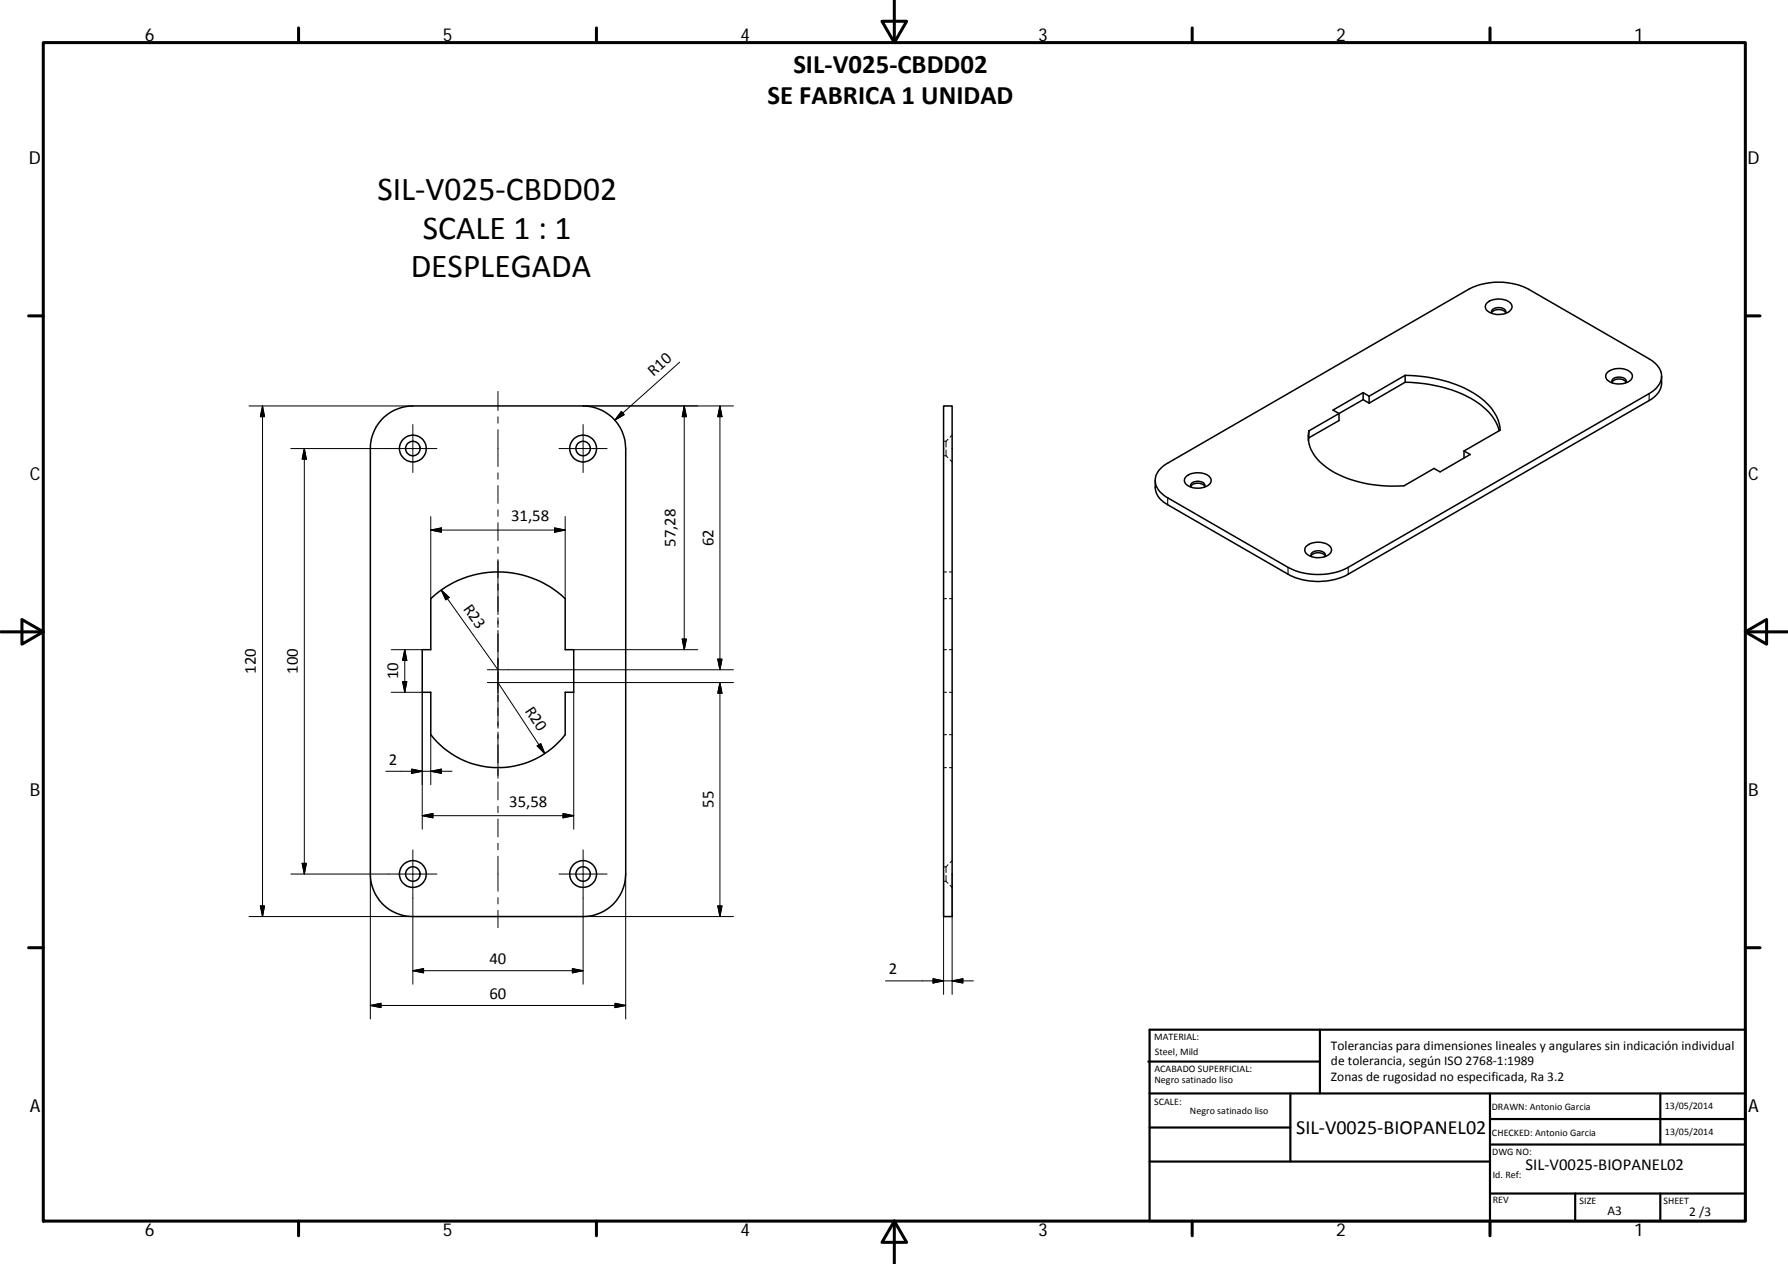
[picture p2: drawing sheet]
<svg xmlns="http://www.w3.org/2000/svg" width="420mm" height="297mm" viewBox="0 0 420 297" stroke-linecap="round" stroke-linejoin="round" font-family="sans-serif">
<g fill="none" stroke="#000" stroke-width=".36">
<path d="M349.4 71.2a4.3 4.3 0 0 1 5.8 .3 1.65 1.65 0 0 1-1.5 2.2 4.3 4.3 0 0 1-4.5-1.1l-.2-.7zM350.5 73.5a2.16 2.16 0 0 1 3.3 0M350.6 73.7a.86 .86 0 0 1 .8-1.3 1.88 1.88 0 0 1 2.5 .9l-.2 .4M90.2 98.1a10.4 10.4 0 0 1 6.8-2.7h40a10 10 0 0 1 10 10v100a10 10 0 0 1-10 10h-40a10 10 0 0 1-10-10v-100a10.2 10.2 0 0 1 3.2-7.3zM221.7 95.4h2v120h-2zM320.3 93.9l-12.7 7.4M320.3 92.3l1.4 .8M320.3 92.3v1.6M320.3 93.9l1.4 .8M320.3 92.3l-7.1 4.1 1.5 .8v1.6l-7.1 4.1M321.7 93.1v1.6M330.2 88.2a29.8 29.8 0 0 1 18.5 5.9 10.3 10.3 0 0 1 3.8 7l-8.5 4.9"/>
<path d="M330.2 88.2v1.6M330.2 88.2l-8.5 4.9M330.2 89.8l-8.5 4.9M330.2 89.8a31 31 0 0 1 17.7 5.3 11.1 11.1 0 0 1 4.4 6.1M377.7 87.5a4.3 4.3 0 0 1 5.8 .4 1.62 1.62 0 0 1-1.5 2.1 3.8 3.8 0 0 1-4.7-1.3l.1-.7zM378.8 89.8a2.23 2.23 0 0 1 3.3 0M378.9 90a1.09 1.09 0 0 1 .3-1.1 1.09 1.09 0 0 1 1.1-.3 1.54 1.54 0 0 1 1.9 1l-.2 .4M390.5 88.4v1.6a4.9 4.9 0 0 1-3 4.1l-70.7 40.8a15.4 15.4 0 0 1-14.1 0l-28.3-16.3a5 5 0 0 1-2.9-4v-1.7M272.6 110.2l1.8-1.4 70.7-40.8a15.7 15.7 0 0 1 14.1 0l28.3 16.3a4.5 4.5 0 0 1 2.8 5.2 5.7 5.7 0 0 1-2.8 3l-70.7 40.8a15.7 15.7 0 0 1-14.1 0l-28.3-16.3a4.6 4.6 0 0 1-2.8-5.2zM278.7 112a4.5 4.5 0 0 1 5.6 .1 1.38 1.38 0 0 1-1 2.2 4.1 4.1 0 0 1-4.8-.8l-.2-.8zM279.8 114.3a2.16 2.16 0 0 1 3.3 0M279.9 114.5a.95 .95 0 0 1 .1-1 .95 .95 0 0 1 1-.3 1.66 1.66 0 0 1 2.2 .9l-.2 .4"/>
<path d="M307.6 101.3a8.4 8.4 0 0 0 3.9 8.4 28.3 28.3 0 0 0 18.4 4.5l7.1-4.1 1.4 .8 7.1-4.1-1.5-.8M307.6 101.3v1.6M307.6 102.9l-.1 .6M344 106v1.6M307 128.3a4.3 4.3 0 0 1 5.7 .4 1.65 1.65 0 0 1-1.4 2.1 4.3 4.3 0 0 1-4.5-1l-.2-.7zM308.1 130.7a2.16 2.16 0 0 1 3.3 0M308.2 130.8a.86 .86 0 0 1 .8-1.3 1.92 1.92 0 0 1 2.5 1l-.2 .3M101.2 140.7a23 23 0 0 1 31.6 0v12h2v10h-2v10a20 20 0 0 1-31.6 0v-10h-2v-10h2z"/>
<circle cx="97" cy="105.4" r="3.1"/>
<circle cx="97" cy="105.4" r="1.7"/>
<circle cx="137" cy="105.4" r="3.1"/>
<circle cx="137" cy="105.4" r="1.69"/>
<circle cx="97" cy="205.4" r="3.1"/>
<circle cx="97" cy="205.4" r="1.7"/>
<circle cx="137" cy="205.4" r="3.1"/>
<circle cx="137" cy="205.4" r="1.7"/>
</g>
<g fill="none" stroke="#000" stroke-width=".23">
<path d="M58.5 95.4h38.5M61.7 95.4v120M61.7 95.4l.5 2.5h-1zM97 99.8v11.2M117 92v4.5M117 98v1.5M137 99.8v11.2M137 95.4h35.3M146 96.7l.7 .8-2.2 1.2zM159.7 85.1l-15.2 13.6M160.8 95.4v57.3M160.8 95.4l.5 2.5h-1z"/>
<path d="M169.2 95.4v62M169.2 95.4l.5 2.5h-1zM68.3 105.4h34.4M71.5 105.4l.5 2.5h-1zM71.5 105.4v100M117 101v8.6M117 111.1v1.5M117 114.1v4.2M117 119.8v1.5M131.3 105.4h11.4M221.7 103.7h.2M221.7 107.1h.2"/>
<path d="M222.1 103.7h.2M222.1 107.1h.2M222.3 103.7v1.4M222.3 105.7v1.4M222.3 107.1l.5 .5M222.8 103.2l-.5 .5M223.3 108.1l.4 .5M223.7 102.3l-.4 .4M101.2 124.6l2.5-.5v1zM101.2 124.6h31.6M101.2 121.4v19.3M103.7 138.7l1.8 1.7-.8 .6z"/>
<path d="M103.7 138.7l13.3 18.7M117 122.8v4.2M117 128.5v1.5M117 131.5v12.9M130.3 124.1l2.5 .5-2.5 .5zM132.8 121.4v19.3M221.7 134.4h.7M223.1 134.4h.6M91.9 152.7h7.3M95.1 152.7v10M95.1 152.7l.5 2.5h-1zM114.5 157.4h57.8"/>
<path d="M117 145.2v2.2M117 148.1v23M134.8 152.7h29.2M160.3 150.2h1l-.5 2.5zM168.7 154.9h1l-.5 2.5zM221.7 140.7h.7M221.7 152.7h.7M223.1 140.7h.6M223.1 152.7h.6M91.9 162.7h7.3v32.2M94.6 160.2h1l-.5 2.5zM101.2 172.7v11.7"/>
<path d="M114.5 160.4h57.8M117 172v10.9M117 160.4l11 16.7M126.2 175.3l.9-.5 .9 2.3zM134.8 162.7v32.2M169.2 160.4v55M169.2 160.4l.5 2.5h-1zM221.7 162.7h.7M221.7 172.7h.7M223.1 162.7h.6M223.1 172.7h.6M90.6 181.3h15.6"/>
<path d="M96.7 180.7l2.5 .6-2.5 .4zM97 199.7v31.6M99.2 191.7l2.5-.5v1zM99.2 191.7h35.6M101.2 181.3l2.5-.6v1zM117 183.8v4.2M117 189.5v1.5M117 192.5v4.2M117 198.2v1.5M132.3 191.2l2.5 .5-2.5 .5zM137 199.7v31.6M221.7 180.4h.7"/>
<path d="M223.1 180.4h.6M58.5 215.4h38.5M61.2 212.9h1l-.5 2.5zM68.3 205.4h34.4M71 202.9h1l-.5 2.5zM87 205.4v34.1M117 201.2v8.2M117 210.9v1.5M117 213.9v4.1M131.3 205.4h11.4M137 215.4h35.3M147 205.4v34.1"/>
<path d="M168.7 212.9h1l-.5 2.5zM221.7 205.4v28.3M221.7 203.7h.2M221.7 207.1h.2M222.1 203.7h.2M222.1 207.1h.2M222.3 203.7v1.3M222.3 205.7v1.4M222.3 207.1l.5 .5M222.8 203.2l-.5 .5M223.3 208.1l.4 .5M223.7 205.4v28.3"/>
<path d="M223.7 202.2l-.4 .5M87 236.3l2.5-.5v1zM87 236.3h60M97 228.1l2.5-.5v1zM97 228.1h40M134.5 227.6l2.5 .5-2.5 .5zM144.5 235.8l2.5 .5-2.5 .5zM208.1 230.5h20.6M219.3 230l2.4 .5-2.4 .5zM223.7 230.5l2.6-.5v1z"/>
</g>
<path d="M387.5 92.5v1.6M274.4 117v1.6M302.7 133.3v1.6M316.8 133.3v1.6" fill="none" stroke="#000" stroke-width=".25"/>
<g fill="none" stroke="#000" stroke-width=".71">
<path d="M10.2 10h399.9v277h-399.9zM70.2 6.6v3.4M140.2 6.6v3.4M207.3 5h5.8l-2.9 5zM210.2 0v10M280.2 6.6v3.4M350.1 6.6v3.4M6.7 74.2h3.5M410.1 74.2h3.5M.2 148.5h10M5.2 145.6l5 2.9-5 2.9zM410.1 148.5l5-2.9v5.8z"/>
<path d="M410.1 148.5h10M6.7 222.7h3.5M410.1 222.7h3.5M70.2 287v3.4M140.2 287v3.4M210.2 287l2.9 5h-5.8zM210.2 287v10M280.2 287v3.4M350.1 287v3.4"/>
</g>
<g fill="none" stroke="#000" stroke-width=".51">
<path d="M269.8 249.5h40.4M270.1 242h140v45h-140zM270.1 257h140M303.2 257v16M310.2 242v15M350.1 257v30M390.2 257v12M270.1 265h33.1M270.1 273h80M350.1 269h60M350.1 263h60M350.1 280.5h60"/>
<path d="M370.2 280.5v6.5M390.2 280.5v6.5"/>
</g>
<g fill="#000" stroke="#000" stroke-width=".23">
<path d="M61.7 95.4l.5 2.5h-1zM146 96.7l.7 .8-2.2 1.2zM160.8 95.4l.5 2.5h-1zM169.2 95.4l.5 2.5h-1zM71.5 105.4l.5 2.5h-1zM101.2 124.6l2.5-.5v1zM130.3 124.1l2.5 .5-2.5 .5zM95.1 152.7l.5 2.5h-1zM103.7 138.7l1.8 1.7-.8 .6zM160.3 150.2h1l-.5 2.5zM168.7 154.9h1l-.5 2.5zM94.6 160.2h1l-.5 2.5z"/>
<path d="M126.2 175.3l.9-.5 .9 2.3zM169.2 160.4l.5 2.5h-1zM96.7 180.7l2.5 .6-2.5 .4zM99.2 191.7l2.5-.5v1zM101.2 181.3l2.5-.6v1zM132.3 191.2l2.5 .5-2.5 .5zM61.2 212.9h1l-.5 2.5zM71 202.9h1l-.5 2.5zM168.7 212.9h1l-.5 2.5zM87 236.3l2.5-.5v1zM97 228.1l2.5-.5v1zM134.5 227.6l2.5 .5-2.5 .5z"/>
<path d="M144.5 235.8l2.5 .5-2.5 .5zM219.3 230l2.4 .5-2.4 .5zM223.7 230.5l2.6-.5v1z"/>
</g>
<g font-size="7.9">
<text x="88.7" y="47.1">SIL‐V025‐CBDD02</text>
<text x="99.4" y="56.1">SCALE 1 : 1</text>
<text x="96.5" y="65.1">DESPLEGADA</text>
</g>
<g font-size="6.3">
<text x="186.4" y="17.2">SIL‐V025‐CBDD02</text>
<text x="180.4" y="24.4">SE FABRICA 1 UNIDAD</text>
</g>
<text font-size="4.7" x="304.6" y="266.5">SIL‐V0025‐BIOPANEL02</text>
<g font-size="4.2">
<text x="34" y="9.6">6</text>
<text x="104" y="9.6">5</text>
<text x="174" y="9.6">4</text>
<text x="244" y="9.6">3</text>
<text x="314" y="9.6">2</text>
<text x="384" y="9.6">1</text>
<text x="6.8" y="38.7">D</text>
<text x="410.6" y="38.7">D</text>
<text x="7" y="112.9">C</text>
<text x="410.8" y="112.9">C</text>
<text x="7" y="187.1">B</text>
<text x="410.8" y="187.1">B</text>
<text x="7" y="261.3">A</text>
<text x="410.8" y="261.3">A</text>
<text x="34" y="290.4">6</text>
<text x="104" y="290.4">5</text>
<text x="174" y="290.4">4</text>
<text x="244" y="290.4">3</text>
<text x="314" y="290.4">2</text>
<text x="384" y="290.4">1</text>
</g>
<g font-size="3.9">
<text x="153.5" y="88.6" transform="rotate(-42 153.5 88.6)">R10</text>
<text x="120.1" y="122.5">31,58</text>
<text x="158.7" y="128.5" transform="rotate(-90 158.7 128.5)">57,28</text>
<text x="167.6" y="128.4" transform="rotate(-90 167.6 128.4)">62</text>
<text x="108.7" y="143" transform="rotate(55 108.7 143)">R23</text>
<text x="60.1" y="158.4" transform="rotate(-90 60.1 158.4)">120</text>
<text x="70" y="158.4" transform="rotate(-90 70 158.4)">100</text>
<text x="93.6" y="159.7" transform="rotate(-90 93.6 159.7)">10</text>
<text x="123.2" y="167" transform="rotate(57 123.2 167)">R20</text>
<text x="91.4" y="179.7">2</text>
<text x="119.7" y="189.6">35,58</text>
<text x="167.6" y="189.9" transform="rotate(-90 167.6 189.9)">55</text>
<text x="115.1" y="226.5">40</text>
<text x="208.9" y="229">2</text>
<text x="115.1" y="234.7">60</text>
<text x="358.5" y="274.9">SIL‐V0025‐BIOPANEL02</text>
</g>
<g font-size="3.1">
<text x="312.8" y="246.8">Tolerancias para dimensiones lineales y angulares sin indicación individual</text>
<text x="312.8" y="250.4">de tolerancia, según ISO 2768‐1:1989</text>
<text x="312.8" y="254">Zonas de rugosidad no especificada, Ra 3.2</text>
<text x="377.7" y="285.6">A3</text>
<text x="397" y="285.8">2 /3</text>
</g>
<g font-size="2.4">
<text x="271.2" y="244.4">MATERIAL:</text>
<text x="271.3" y="251.9">ACABADO SUPERFICIAL:</text>
<text x="271.4" y="247.9">Steel, Mild</text>
<text x="271.3" y="254.6">Negro satinado liso</text>
<text x="271.2" y="259.7">SCALE:</text>
<text x="279.6" y="261.8">Negro satinado liso</text>
<text x="350.6" y="260.9">DRAWN: Antonio Garcia</text>
<text x="391.2" y="260.6">13/05/2014</text>
<text x="350.6" y="267">CHECKED: Antonio Garcia</text>
<text x="391.2" y="266.6">13/05/2014</text>
<text x="350.6" y="271.4">DWG NO:</text>
<text x="350.8" y="276.8">Id. Ref:</text>
<text x="350.8" y="282.8">REV</text>
<text x="371.2" y="282.9">SIZE</text>
<text x="390.9" y="282.9">SHEET</text>
</g>
</svg>
